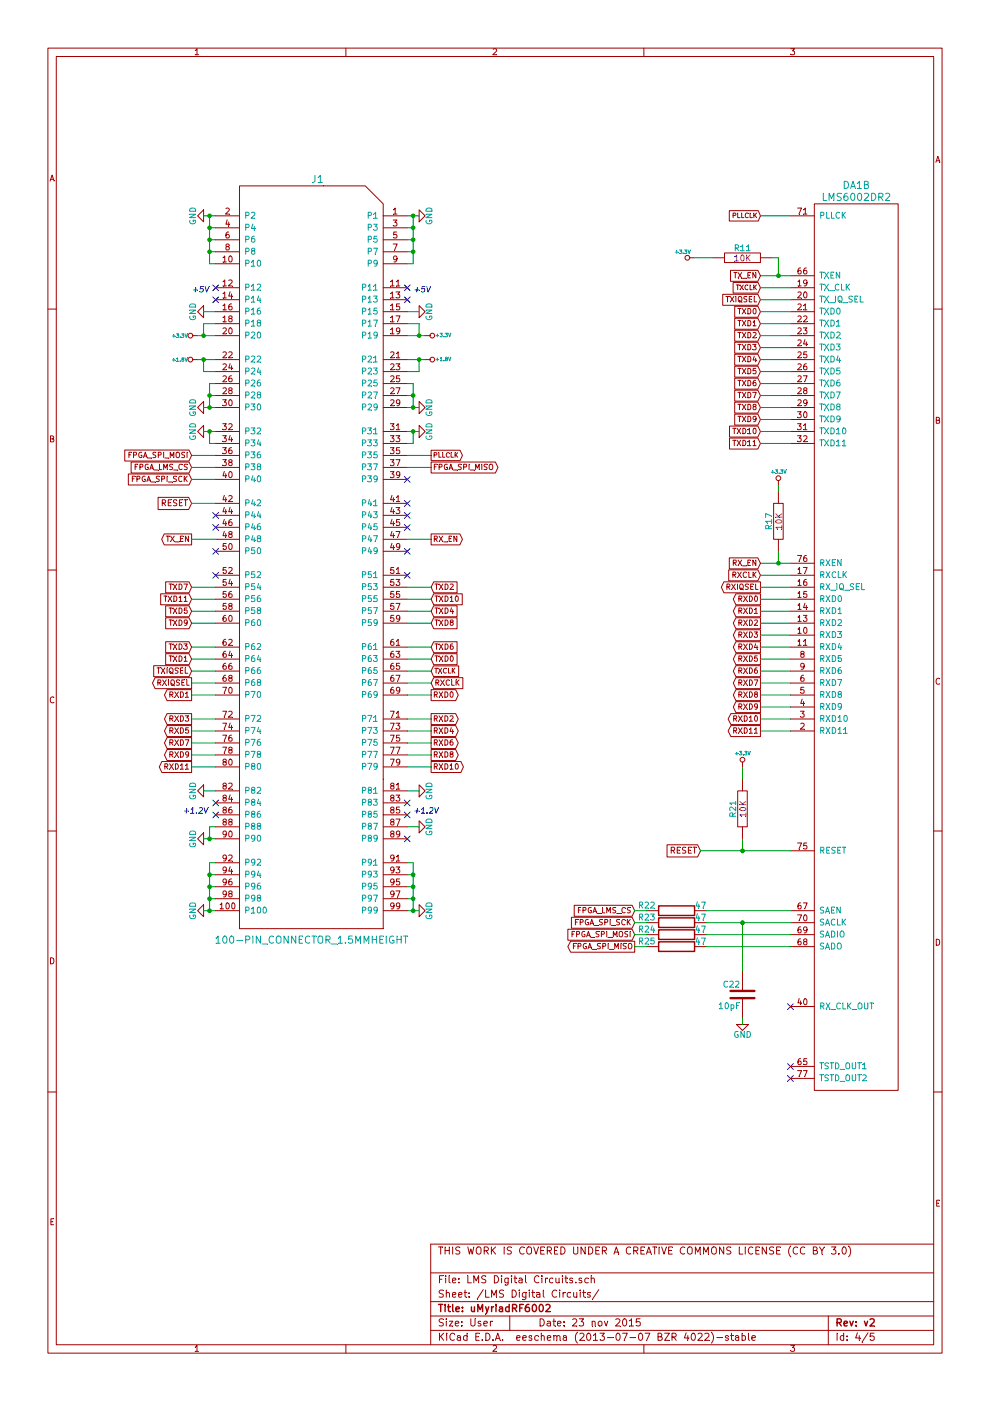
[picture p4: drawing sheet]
EESchema Schematic File Version 2
LIBS:power
LIBS:LMS7002EVB
LIBS:uMyriad6002-cache
EELAYER 27 0
EELAYER END
$Descr User 8266 11692
encoding utf-8
Sheet 4 5
Title "uMyriadRF6002"
Date "23 nov 2015"
Rev "v2"
Comp ""
Comment1 "THIS WORK IS COVERED UNDER A CREATIVE COMMONS LICENSE (CC BY 3.0)"
Comment2 ""
Comment3 ""
Comment4 ""
$EndDescr
Text GLabel 6350 6100 0    45   Output ~ 0
RXD11
Text GLabel 6350 6000 0    45   Output ~ 0
RXD10
Text GLabel 6350 5900 0    45   Output ~ 0
RXD9
Text GLabel 6350 5800 0    45   Output ~ 0
RXD8
Text GLabel 6350 5700 0    45   Output ~ 0
RXD7
Text GLabel 6350 5600 0    45   Output ~ 0
RXD6
Text GLabel 6350 5500 0    45   Output ~ 0
RXD5
Text GLabel 6350 5400 0    45   Output ~ 0
RXD4
Text GLabel 6350 5300 0    45   Output ~ 0
RXD3
Text GLabel 6350 5200 0    45   Output ~ 0
RXD2
Text GLabel 6350 5100 0    45   Output ~ 0
RXD1
Text GLabel 6350 5000 0    45   Output ~ 0
RXD0
Text GLabel 6350 4900 0    45   Output ~ 0
RXIQSEL
Text GLabel 6350 3700 0    45   Input ~ 0
TXD11
Text GLabel 6350 3600 0    45   Input ~ 0
TXD10
Text GLabel 6350 3500 0    45   Input ~ 0
TXD9
Text GLabel 6350 3400 0    45   Input ~ 0
TXD8
Text GLabel 6350 3300 0    45   Input ~ 0
TXD7
Text GLabel 6350 3200 0    45   Input ~ 0
TXD6
Text GLabel 6350 3100 0    45   Input ~ 0
TXD5
Text GLabel 6350 3000 0    45   Input ~ 0
TXD4
Text GLabel 6350 2900 0    45   Input ~ 0
TXD3
Text GLabel 6350 2800 0    45   Input ~ 0
TXD2
Text GLabel 6350 2700 0    45   Input ~ 0
TXD1
Text GLabel 6350 2600 0    45   Input ~ 0
TXD0
Text GLabel 6350 2500 0    45   Input ~ 0
TXIQSEL
$Comp
L GND #PWR023
U 1 1
P 6200 8550
F 0 "#PWR023" H 6200 8650 50  0001 C CNN
F 1 "GND" H 6200 8460 50  0000 C CNN
F 2 "" H 6200 8550 60  0001 C CNN
F 3 "" H 6200 8550 60  0001 C CNN
	1    6200 8550
	1    0    0    -1  
$EndComp
Text GLabel 5300 7900 0    45   Output ~ 0
FPGA_SPI_MISO
Text GLabel 5300 7800 0    45   Input ~ 0
FPGA_SPI_MOSI
Text GLabel 5300 7700 0    45   Input ~ 0
FPGA_SPI_SCK
Text GLabel 5300 7600 0    45   Input ~ 0
FPGA_LMS_CS
Text GLabel 5850 7100 0    50   Input ~ 0
RESET
Text GLabel 6350 4800 0    45   Input ~ 0
RXCLK
Text GLabel 6350 2400 0    40   Input ~ 0
TXCLK
NoConn ~ 6600 8900
NoConn ~ 6600 9000
NoConn ~ 6600 8400
$Comp
L C C22
U 1 1
P 6200 8300
F 0 "C22" H 6220 8380 50  0000 L CNN
F 1 "10pF" H 6220 8200 50  0000 L CNN
F 2 "C_SM0402" H 6200 8300 60  0001 C CNN
F 3 "" H 6200 8300 60  0001 C CNN
F 4 "Farnell" H 6200 8300 60  0001 C CNN "Vendor"
F 5 "1709776" H 6200 8300 60  0001 C CNN "Vendor Part Number"
F 6 "MULTICOMP" H 6200 8300 60  0001 C CNN "Manufacturer"
F 7 "MC0402N100F500CT" H 6200 8300 60  0001 C CNN "Manufacturer Part Number"
F 8 "CAPACITOR CERAMIC 10PF 50V; C0G; 1%; 0402" H 6200 8300 60  0001 C CNN "Description"
	1    6200 8300
	-1   0    0    -1  
$EndComp
$Comp
L +3.3V #PWR024
U 1 1
P 6200 6400
F 0 "#PWR024" H 6200 6540 20  0001 C CNN
F 1 "+3.3V" H 6200 6510 30  0000 C CNN
F 2 "" H 6200 6400 60  0001 C CNN
F 3 "" H 6200 6400 60  0001 C CNN
	1    6200 6400
	1    0    0    -1  
$EndComp
$Comp
L +3.3V #PWR025
U 1 1
P 5800 2150
F 0 "#PWR025" H 5800 2290 20  0001 C CNN
F 1 "+3.3V" V 5850 2250 30  0000 C CNN
F 2 "" H 5800 2150 60  0001 C CNN
F 3 "" H 5800 2150 60  0001 C CNN
	1    5800 2150
	0    -1   -1   0   
$EndComp
$Comp
L +3.3V #PWR026
U 1 1
P 6500 4050
F 0 "#PWR026" H 6500 4190 20  0001 C CNN
F 1 "+3.3V" H 6500 4160 30  0000 C CNN
F 2 "" H 6500 4050 60  0001 C CNN
F 3 "" H 6500 4050 60  0001 C CNN
	1    6500 4050
	1    0    0    -1  
$EndComp
$Comp
L R R25
U 1 1
P 5650 7900
F 0 "R25" V 5610 7650 50  0000 C CNN
F 1 "47" V 5610 8100 50  0000 C CNN
F 2 "R_SM0402" H 5650 7900 60  0001 C CNN
F 3 "" H 5650 7900 60  0001 C CNN
F 4 "Farnell" H 5650 7900 60  0001 C CNN "Vendor"
F 5 "1117311" H 5650 7900 60  0001 C CNN "Vendor Part Number"
F 6 "YAGEO (PHYCOMP)" H 5650 7900 60  0001 C CNN "Manufacturer"
F 7 "RC0402FR-0747RL" H 5650 7900 60  0001 C CNN "Manufacturer Part Number"
F 8 "RESISTOR; 0402; 47R; 1%; REEL 10000;" H 5650 7900 60  0001 C CNN "Description"
	1    5650 7900
	0    1    1    0   
$EndComp
$Comp
L R R24
U 1 1
P 5650 7800
F 0 "R24" V 5610 7550 50  0000 C CNN
F 1 "47" V 5610 8000 50  0000 C CNN
F 2 "R_SM0402" H 5650 7800 60  0001 C CNN
F 3 "" H 5650 7800 60  0001 C CNN
F 4 "Farnell" H 5650 7800 60  0001 C CNN "Vendor"
F 5 "1117311" H 5650 7800 60  0001 C CNN "Vendor Part Number"
F 6 "YAGEO (PHYCOMP)" H 5650 7800 60  0001 C CNN "Manufacturer"
F 7 "RC0402FR-0747RL" H 5650 7800 60  0001 C CNN "Manufacturer Part Number"
F 8 "RESISTOR; 0402; 47R; 1%; REEL 10000;" H 5650 7800 60  0001 C CNN "Description"
	1    5650 7800
	0    1    1    0   
$EndComp
$Comp
L R R23
U 1 1
P 5650 7700
F 0 "R23" V 5610 7450 50  0000 C CNN
F 1 "47" V 5610 7900 50  0000 C CNN
F 2 "R_SM0402" H 5650 7700 60  0001 C CNN
F 3 "" H 5650 7700 60  0001 C CNN
F 4 "Farnell" H 5650 7700 60  0001 C CNN "Vendor"
F 5 "1117311" H 5650 7700 60  0001 C CNN "Vendor Part Number"
F 6 "YAGEO (PHYCOMP)" H 5650 7700 60  0001 C CNN "Manufacturer"
F 7 "RC0402FR-0747RL" H 5650 7700 60  0001 C CNN "Manufacturer Part Number"
F 8 "RESISTOR; 0402; 47R; 1%; REEL 10000;" H 5650 7700 60  0001 C CNN "Description"
	1    5650 7700
	0    1    1    0   
$EndComp
$Comp
L R R22
U 1 1
P 5650 7600
F 0 "R22" V 5610 7350 50  0000 C CNN
F 1 "47" V 5610 7800 50  0000 C CNN
F 2 "R_SM0402" H 5650 7600 60  0001 C CNN
F 3 "" H 5650 7600 60  0001 C CNN
F 4 "Farnell" H 5650 7600 60  0001 C CNN "Vendor"
F 5 "1117311" H 5650 7600 60  0001 C CNN "Vendor Part Number"
F 6 "YAGEO (PHYCOMP)" H 5650 7600 60  0001 C CNN "Manufacturer"
F 7 "RC0402FR-0747RL" H 5650 7600 60  0001 C CNN "Manufacturer Part Number"
F 8 "RESISTOR; 0402; 47R; 1%; REEL 10000;" H 5650 7600 60  0001 C CNN "Description"
	1    5650 7600
	0    1    1    0   
$EndComp
$Comp
L LMS6002DR2 DA1
U 2 1
P 7150 3600
F 0 "DA1" H 7150 5650 60  0000 C CNN
F 1 "LMS6002DR2" H 7150 5550 60  0000 C CNN
F 2 "~" H 7150 3600 60  0000 C CNN
F 3 "~" H 7150 3600 60  0000 C CNN
	2    7150 3600
	1    0    0    -1  
$EndComp
$Comp
L 10K_0402 R11
U 1 1
P 6200 2150
F 0 "R11" V 6125 2150 50  0000 C CNN
F 1 "10K_0402" H 6190 2370 50  0001 C CNN
F 2 "R_SM0402" H 6200 2450 60  0001 C CNN
F 3 "~" V 6200 2150 60  0000 C CNN
F 4 "Digi-Key" H 6200 2860 60  0001 C CNN "Vendor"
F 5 "311-10.0KLRCT-ND" H 6210 2960 60  0001 C CNN "Vendor Part Number"
F 6 "Yageo" H 6190 2770 60  0001 C CNN "Manufacturer"
F 7 "RC0402FR-0710KL" H 6160 2670 60  0001 C CNN "Manufacturer Part Number"
F 8 "RES 10K OHM 1/16W 1% 0402 SMD" H 6180 2560 60  0001 C CNN "Description"
F 9 "10K" V 6210 2150 50  0000 C CNN "Component Value"
	1    6200 2150
	0    1    1    0   
$EndComp
$Comp
L 10K_0402 R17
U 1 1
P 6500 4350
F 0 "R17" V 6425 4350 50  0000 C CNN
F 1 "10K_0402" H 6490 4570 50  0001 C CNN
F 2 "R_SM0402" H 6500 4650 60  0001 C CNN
F 3 "~" V 6500 4350 60  0000 C CNN
F 4 "Digi-Key" H 6500 5060 60  0001 C CNN "Vendor"
F 5 "311-10.0KLRCT-ND" H 6510 5160 60  0001 C CNN "Vendor Part Number"
F 6 "Yageo" H 6490 4970 60  0001 C CNN "Manufacturer"
F 7 "RC0402FR-0710KL" H 6460 4870 60  0001 C CNN "Manufacturer Part Number"
F 8 "RES 10K OHM 1/16W 1% 0402 SMD" H 6480 4760 60  0001 C CNN "Description"
F 9 "10K" V 6510 4350 50  0000 C CNN "Component Value"
	1    6500 4350
	1    0    0    -1  
$EndComp
$Comp
L 10K_0402 R21
U 1 1
P 6200 6750
F 0 "R21" V 6125 6750 50  0000 C CNN
F 1 "10K_0402" H 6190 6970 50  0001 C CNN
F 2 "R_SM0402" H 6200 7050 60  0001 C CNN
F 3 "~" V 6200 6750 60  0000 C CNN
F 4 "Digi-Key" H 6200 7460 60  0001 C CNN "Vendor"
F 5 "311-10.0KLRCT-ND" H 6210 7560 60  0001 C CNN "Vendor Part Number"
F 6 "Yageo" H 6190 7370 60  0001 C CNN "Manufacturer"
F 7 "RC0402FR-0710KL" H 6160 7270 60  0001 C CNN "Manufacturer Part Number"
F 8 "RES 10K OHM 1/16W 1% 0402 SMD" H 6180 7160 60  0001 C CNN "Description"
F 9 "10K" V 6210 6750 50  0000 C CNN "Component Value"
	1    6200 6750
	1    0    0    -1  
$EndComp
Wire Wire Line
	6350 5500 6600 5500
Wire Wire Line
	6350 5700 6600 5700
Wire Wire Line
	6350 5900 6600 5900
Wire Wire Line
	6600 6100 6350 6100
Wire Wire Line
	6350 5200 6600 5200
Wire Wire Line
	6600 5000 6350 5000
Wire Wire Line
	5850 7100 6600 7100
Wire Wire Line
	6500 2300 6500 2150
Connection ~ 6200 7100
Wire Wire Line
	6600 4900 6350 4900
Wire Wire Line
	6350 5100 6600 5100
Wire Wire Line
	6350 5300 6600 5300
Wire Wire Line
	6350 6000 6600 6000
Wire Wire Line
	6350 5800 6600 5800
Wire Wire Line
	6350 5600 6600 5600
Wire Wire Line
	6600 5400 6350 5400
Wire Wire Line
	6600 4800 6350 4800
Wire Wire Line
	6500 2150 6450 2150
Wire Wire Line
	6500 4600 6500 4700
Wire Wire Line
	6200 7000 6200 7100
Wire Wire Line
	5300 7600 5400 7600
Wire Wire Line
	5300 7700 5400 7700
Wire Wire Line
	5400 7800 5300 7800
Wire Wire Line
	5400 7900 5300 7900
Wire Wire Line
	6200 6400 6200 6500
Wire Wire Line
	5800 2150 5950 2150
Wire Wire Line
	6350 2300 6600 2300
Wire Wire Line
	6500 4100 6500 4050
Wire Wire Line
	6350 4700 6600 4700
Wire Wire Line
	6600 3700 6350 3700
Wire Wire Line
	6350 3500 6600 3500
Wire Wire Line
	6350 3300 6600 3300
Wire Wire Line
	6350 3100 6600 3100
Wire Wire Line
	6350 2900 6600 2900
Wire Wire Line
	6350 2700 6600 2700
Wire Wire Line
	6600 2500 6350 2500
Wire Wire Line
	6600 2400 6350 2400
Wire Wire Line
	6350 2600 6600 2600
Wire Wire Line
	6350 2800 6600 2800
Wire Wire Line
	6350 3000 6600 3000
Wire Wire Line
	6350 3200 6600 3200
Wire Wire Line
	6350 3400 6600 3400
Wire Wire Line
	6350 3600 6600 3600
Wire Wire Line
	6200 8500 6200 8550
Wire Wire Line
	5900 7900 6600 7900
Wire Wire Line
	6600 7800 5900 7800
Wire Wire Line
	5900 7700 6600 7700
Wire Wire Line
	6600 7600 5900 7600
Wire Wire Line
	6200 8100 6200 7700
Connection ~ 6200 7700
Text GLabel 6350 1800 0    39   Input ~ 0
PLLCLK
Wire Wire Line
	6600 1800 6350 1800
$Comp
L +3.3V #PWR027
U 1 1
P 3550 2800
F 0 "#PWR027" H 3550 2940 20  0001 C CNN
F 1 "+3.3V" V 3550 2950 30  0000 C CNN
F 2 "~" H 3550 2800 60  0000 C CNN
F 3 "~" H 3550 2800 60  0000 C CNN
	1    3550 2800
	0    1    1    0   
$EndComp
Wire Wire Line
	3400 2800 3550 2800
Wire Wire Line
	3400 2700 3500 2700
Wire Wire Line
	3500 2700 3500 2800
Connection ~ 3500 2800
$Comp
L +3.3V #PWR028
U 1 1
P 1650 2800
F 0 "#PWR028" H 1650 2940 20  0001 C CNN
F 1 "+3.3V" V 1650 2950 30  0000 C CNN
F 2 "~" H 1650 2800 60  0000 C CNN
F 3 "~" H 1650 2800 60  0000 C CNN
	1    1650 2800
	0    -1   -1   0   
$EndComp
Wire Wire Line
	1800 2800 1650 2800
Wire Wire Line
	1800 2700 1700 2700
Wire Wire Line
	1700 2700 1700 2800
Connection ~ 1700 2800
$Comp
L +1.8V #PWR029
U 1 1
P 3550 3000
F 0 "#PWR029" H 3550 3140 20  0001 C CNN
F 1 "+1.8V" V 3550 3150 30  0000 C CNN
F 2 "~" H 3550 3000 60  0000 C CNN
F 3 "~" H 3550 3000 60  0000 C CNN
	1    3550 3000
	0    1    1    0   
$EndComp
Wire Wire Line
	3400 3000 3550 3000
Wire Wire Line
	3400 3100 3500 3100
Wire Wire Line
	3500 3100 3500 3000
Connection ~ 3500 3000
$Comp
L +1.8V #PWR030
U 1 1
P 1650 3000
F 0 "#PWR030" H 1650 3140 20  0001 C CNN
F 1 "+1.8V" V 1650 3150 30  0000 C CNN
F 2 "~" H 1650 3000 60  0000 C CNN
F 3 "~" H 1650 3000 60  0000 C CNN
	1    1650 3000
	0    -1   -1   0   
$EndComp
Wire Wire Line
	1800 3000 1650 3000
Wire Wire Line
	1800 3100 1700 3100
Wire Wire Line
	1700 3100 1700 3000
Connection ~ 1700 3000
Text Notes 3450 6800 0    47   Italic 0
+1.2V
Text GLabel 1600 5000 0    45   Input ~ 0
TXD11
Text GLabel 3600 5000 2    45   Input ~ 0
TXD10
Text GLabel 1600 5200 0    45   Input ~ 0
TXD9
Text GLabel 3600 5200 2    45   Input ~ 0
TXD8
Text GLabel 1600 4900 0    45   Input ~ 0
TXD7
Text GLabel 3600 5400 2    45   Input ~ 0
TXD6
Text GLabel 1600 5100 0    45   Input ~ 0
TXD5
Text GLabel 3600 5100 2    45   Input ~ 0
TXD4
Text GLabel 1600 5400 0    45   Input ~ 0
TXD3
Text GLabel 3600 4900 2    45   Input ~ 0
TXD2
Text GLabel 1600 5500 0    45   Input ~ 0
TXD1
Text GLabel 3600 5500 2    45   Input ~ 0
TXD0
Text GLabel 1600 5600 0    45   Input ~ 0
TXIQSEL
Text GLabel 3600 5600 2    40   Input ~ 0
TXCLK
Wire Wire Line
	1800 4900 1600 4900
Wire Wire Line
	3400 4900 3600 4900
$Comp
L GND #PWR031
U 1 1
P 1700 7000
F 0 "#PWR031" H 1700 7100 50  0001 C CNN
F 1 "GND" H 1700 6910 50  0000 C CNN
F 2 "" H 1700 7000 60  0001 C CNN
F 3 "" H 1700 7000 60  0001 C CNN
	1    1700 7000
	0    1    1    0   
$EndComp
Wire Wire Line
	1800 7000 1700 7000
Wire Wire Line
	3600 5000 3400 5000
Wire Wire Line
	3400 5100 3600 5100
Wire Wire Line
	3600 5200 3400 5200
Wire Wire Line
	3400 5400 3600 5400
Wire Wire Line
	3400 5500 3600 5500
Wire Wire Line
	3600 5600 3400 5600
Wire Wire Line
	1600 5000 1800 5000
Wire Wire Line
	1800 5100 1600 5100
Wire Wire Line
	1600 5200 1800 5200
Wire Wire Line
	1800 5400 1600 5400
Wire Wire Line
	1600 5500 1800 5500
Wire Wire Line
	1800 5600 1600 5600
Text GLabel 1600 5700 0    45   Output ~ 0
RXIQSEL
Text GLabel 3600 5700 2    45   Input ~ 0
RXCLK
Wire Wire Line
	3600 5700 3400 5700
Wire Wire Line
	1600 5700 1800 5700
Text GLabel 1600 6400 0    45   Output ~ 0
RXD11
Text GLabel 3600 6400 2    45   Output ~ 0
RXD10
Text GLabel 1600 6300 0    45   Output ~ 0
RXD9
Text GLabel 3600 6300 2    45   Output ~ 0
RXD8
Text GLabel 1600 6200 0    45   Output ~ 0
RXD7
Text GLabel 3600 6200 2    45   Output ~ 0
RXD6
Text GLabel 1600 6100 0    45   Output ~ 0
RXD5
Text GLabel 3600 6100 2    45   Output ~ 0
RXD4
Text GLabel 1600 6000 0    45   Output ~ 0
RXD3
Text GLabel 3600 6000 2    45   Output ~ 0
RXD2
Text GLabel 1600 5800 0    45   Output ~ 0
RXD1
Text GLabel 3600 5800 2    45   Output ~ 0
RXD0
Wire Wire Line
	3400 5800 3600 5800
Wire Wire Line
	3600 6000 3400 6000
Wire Wire Line
	3400 6100 3600 6100
Wire Wire Line
	3600 6200 3400 6200
Wire Wire Line
	3400 6300 3600 6300
Wire Wire Line
	3600 6400 3400 6400
Wire Wire Line
	1800 5800 1600 5800
Wire Wire Line
	1600 6000 1800 6000
Wire Wire Line
	1800 6100 1600 6100
Wire Wire Line
	1600 6200 1800 6200
Wire Wire Line
	1800 6300 1600 6300
Wire Wire Line
	1600 6400 1800 6400
Text GLabel 1600 4000 0    45   Input ~ 0
FPGA_SPI_SCK
Text GLabel 1600 3900 0    45   Input ~ 0
FPGA_LMS_CS
Wire Wire Line
	1800 3800 1600 3800
Wire Wire Line
	1600 3900 1800 3900
Text GLabel 3600 3900 2    45   Output ~ 0
FPGA_SPI_MISO
Text GLabel 1600 3800 0    45   Input ~ 0
FPGA_SPI_MOSI
Wire Wire Line
	3400 3800 3600 3800
Wire Wire Line
	3600 3900 3400 3900
Text GLabel 1600 4200 0    50   Input ~ 0
RESET
Wire Wire Line
	1600 4200 1800 4200
Connection ~ 1750 7000
Wire Wire Line
	1800 6900 1750 6900
$Comp
L GND #PWR032
U 1 1
P 3500 2600
F 0 "#PWR032" H 3500 2700 50  0001 C CNN
F 1 "GND" H 3500 2510 50  0000 C CNN
F 2 "" H 3500 2600 60  0001 C CNN
F 3 "" H 3500 2600 60  0001 C CNN
	1    3500 2600
	0    -1   -1   0   
$EndComp
Wire Wire Line
	3400 2600 3500 2600
$Comp
L GND #PWR033
U 1 1
P 3500 3400
F 0 "#PWR033" H 3500 3500 50  0001 C CNN
F 1 "GND" H 3500 3310 50  0000 C CNN
F 2 "" H 3500 3400 60  0001 C CNN
F 3 "" H 3500 3400 60  0001 C CNN
	1    3500 3400
	0    -1   -1   0   
$EndComp
Wire Wire Line
	3400 3400 3500 3400
Wire Wire Line
	3400 3200 3450 3200
Wire Wire Line
	3450 3200 3450 3400
Connection ~ 3450 3300
$Comp
L GND #PWR034
U 1 1
P 1700 2600
F 0 "#PWR034" H 1700 2700 50  0001 C CNN
F 1 "GND" H 1700 2510 50  0000 C CNN
F 2 "" H 1700 2600 60  0001 C CNN
F 3 "" H 1700 2600 60  0001 C CNN
	1    1700 2600
	0    1    1    0   
$EndComp
Wire Wire Line
	1800 2600 1700 2600
$Comp
L GND #PWR035
U 1 1
P 1700 3400
F 0 "#PWR035" H 1700 3500 50  0001 C CNN
F 1 "GND" H 1700 3310 50  0000 C CNN
F 2 "" H 1700 3400 60  0001 C CNN
F 3 "" H 1700 3400 60  0001 C CNN
	1    1700 3400
	0    1    1    0   
$EndComp
Wire Wire Line
	1800 3400 1700 3400
Wire Wire Line
	1800 3200 1750 3200
Wire Wire Line
	1750 3200 1750 3400
Connection ~ 1750 3300
Text GLabel 3600 3800 2    39   Output ~ 0
PLLCLK
Wire Wire Line
	1800 4000 1600 4000
Text Notes 3450 2450 0    47   Italic 0
+5V
NoConn ~ 3400 2400
NoConn ~ 3400 2500
NoConn ~ 1800 2500
NoConn ~ 1800 2400
Text Notes 1600 2450 0    47   Italic 0
+5V
Wire Wire Line
	1750 3300 1800 3300
Connection ~ 1750 3400
Wire Wire Line
	3450 3300 3400 3300
Connection ~ 3450 3400
$Comp
L GND #PWR036
U 1 1
P 3500 6600
F 0 "#PWR036" H 3500 6700 50  0001 C CNN
F 1 "GND" H 3500 6510 50  0000 C CNN
F 2 "" H 3500 6600 60  0001 C CNN
F 3 "" H 3500 6600 60  0001 C CNN
	1    3500 6600
	0    -1   -1   0   
$EndComp
Wire Wire Line
	3400 6600 3500 6600
$Comp
L GND #PWR037
U 1 1
P 1700 6600
F 0 "#PWR037" H 1700 6700 50  0001 C CNN
F 1 "GND" H 1700 6510 50  0000 C CNN
F 2 "" H 1700 6600 60  0001 C CNN
F 3 "" H 1700 6600 60  0001 C CNN
	1    1700 6600
	0    1    1    0   
$EndComp
Wire Wire Line
	1800 6600 1700 6600
NoConn ~ 3400 6700
NoConn ~ 3400 6800
NoConn ~ 1800 6700
NoConn ~ 1800 6800
Text Notes 1525 6800 0    47   Italic 0
+1.2V
Wire Wire Line
	1750 6900 1750 7000
$Comp
L GND #PWR038
U 1 1
P 1700 3600
F 0 "#PWR038" H 1700 3700 50  0001 C CNN
F 1 "GND" H 1700 3510 50  0000 C CNN
F 2 "" H 1700 3600 60  0001 C CNN
F 3 "" H 1700 3600 60  0001 C CNN
	1    1700 3600
	0    1    1    0   
$EndComp
Wire Wire Line
	1800 3600 1700 3600
$Comp
L GND #PWR039
U 1 1
P 3500 3600
F 0 "#PWR039" H 3500 3700 50  0001 C CNN
F 1 "GND" H 3500 3510 50  0000 C CNN
F 2 "" H 3500 3600 60  0001 C CNN
F 3 "" H 3500 3600 60  0001 C CNN
	1    3500 3600
	0    -1   -1   0   
$EndComp
Wire Wire Line
	3400 3600 3500 3600
Wire Wire Line
	3400 3700 3450 3700
Wire Wire Line
	3450 3700 3450 3600
Connection ~ 3450 3600
Wire Wire Line
	1800 3700 1750 3700
Wire Wire Line
	1750 3700 1750 3600
Connection ~ 1750 3600
$Comp
L GND #PWR040
U 1 1
P 3500 6900
F 0 "#PWR040" H 3500 7000 50  0001 C CNN
F 1 "GND" H 3500 6810 50  0000 C CNN
F 2 "" H 3500 6900 60  0001 C CNN
F 3 "" H 3500 6900 60  0001 C CNN
	1    3500 6900
	0    -1   -1   0   
$EndComp
Wire Wire Line
	3400 6900 3500 6900
NoConn ~ 3400 7000
NoConn ~ 3400 4000
NoConn ~ 1800 4300
NoConn ~ 1800 4400
NoConn ~ 1800 4600
NoConn ~ 1800 4800
NoConn ~ 3400 4200
NoConn ~ 3400 4300
NoConn ~ 3400 4400
NoConn ~ 3400 4600
NoConn ~ 3400 4800
$Comp
L GND #PWR041
U 1 1
P 3500 7600
F 0 "#PWR041" H 3500 7700 50  0001 C CNN
F 1 "GND" H 3500 7510 50  0000 C CNN
F 2 "" H 3500 7600 60  0001 C CNN
F 3 "" H 3500 7600 60  0001 C CNN
	1    3500 7600
	0    -1   -1   0   
$EndComp
Wire Wire Line
	3400 7600 3500 7600
Wire Wire Line
	3450 7600 3450 7200
Wire Wire Line
	3450 7200 3400 7200
Connection ~ 3450 7600
Wire Wire Line
	3400 7300 3450 7300
Connection ~ 3450 7300
Wire Wire Line
	3400 7400 3450 7400
Connection ~ 3450 7400
Wire Wire Line
	3400 7500 3450 7500
Connection ~ 3450 7500
$Comp
L GND #PWR042
U 1 1
P 1700 7600
F 0 "#PWR042" H 1700 7700 50  0001 C CNN
F 1 "GND" H 1700 7510 50  0000 C CNN
F 2 "" H 1700 7600 60  0001 C CNN
F 3 "" H 1700 7600 60  0001 C CNN
	1    1700 7600
	0    1    1    0   
$EndComp
Wire Wire Line
	1800 7600 1700 7600
Wire Wire Line
	1800 7200 1750 7200
Wire Wire Line
	1750 7200 1750 7600
Connection ~ 1750 7600
Wire Wire Line
	1800 7500 1750 7500
Connection ~ 1750 7500
Wire Wire Line
	1800 7400 1750 7400
Connection ~ 1750 7400
Wire Wire Line
	1800 7300 1750 7300
Connection ~ 1750 7300
$Comp
L GND #PWR043
U 1 1
P 3500 1800
F 0 "#PWR043" H 3500 1900 50  0001 C CNN
F 1 "GND" H 3500 1710 50  0000 C CNN
F 2 "" H 3500 1800 60  0001 C CNN
F 3 "" H 3500 1800 60  0001 C CNN
	1    3500 1800
	0    -1   -1   0   
$EndComp
Wire Wire Line
	3400 1800 3500 1800
Wire Wire Line
	3400 2200 3450 2200
Wire Wire Line
	3450 2200 3450 1800
Connection ~ 3450 1800
Wire Wire Line
	3400 1900 3450 1900
Connection ~ 3450 1900
Wire Wire Line
	3400 2000 3450 2000
Connection ~ 3450 2000
Wire Wire Line
	3400 2100 3450 2100
Connection ~ 3450 2100
$Comp
L GND #PWR044
U 1 1
P 1700 1800
F 0 "#PWR044" H 1700 1900 50  0001 C CNN
F 1 "GND" H 1700 1710 50  0000 C CNN
F 2 "" H 1700 1800 60  0001 C CNN
F 3 "" H 1700 1800 60  0001 C CNN
	1    1700 1800
	0    1    1    0   
$EndComp
Wire Wire Line
	1800 1800 1700 1800
Wire Wire Line
	1800 2200 1750 2200
Wire Wire Line
	1750 2200 1750 1800
Connection ~ 1750 1800
Wire Wire Line
	1800 1900 1750 1900
Connection ~ 1750 1900
Wire Wire Line
	1800 2000 1750 2000
Connection ~ 1750 2000
Wire Wire Line
	1800 2100 1750 2100
Connection ~ 1750 2100
$Comp
L 100-PIN_CONNECTOR_1.5MMHEIGHT J1
U 1 1
P 2600 4700
F 0 "J1" H 2650 7900 60  0000 C CNN
F 1 "100-PIN_CONNECTOR_1.5MMHEIGHT" H 2600 1550 60  0000 C CNN
F 2 "100-PIN_CONNECTOR" H 2600 5300 60  0001 C CNN
F 3 "~" H 2600 5300 60  0000 C CNN
F 4 "Digi-Key" H 2750 8000 60  0001 C CNN "Supplier"
F 5 "H11615CT-ND" H 2850 8100 60  0001 C CNN "Supplier Part Number"
F 6 "Hirose Electric Co Ltd" H 2950 8200 60  0001 C CNN "Manufacturer"
F 7 "DF40C-100DS-0.4V(51)" H 3050 8300 60  0001 C CNN "Manufacturer Part Number"
F 8 "CONN RCPT 100POS 0.4MM SMD GOLD" H 3150 8400 60  0001 C CNN "Description"
	1    2600 4700
	1    0    0    -1  
$EndComp
Text GLabel 3600 4500 2    45   Output ~ 0
RX_EN
Wire Wire Line
	3400 4500 3600 4500
Text GLabel 1600 4500 0    45   Output ~ 0
TX_EN
Wire Wire Line
	1800 4500 1600 4500
Text GLabel 6350 4700 0    45   Input ~ 0
RX_EN
Connection ~ 6500 4700
Text GLabel 6350 2300 0    45   Input ~ 0
TX_EN
Connection ~ 6500 2300
$EndSCHEMATC
